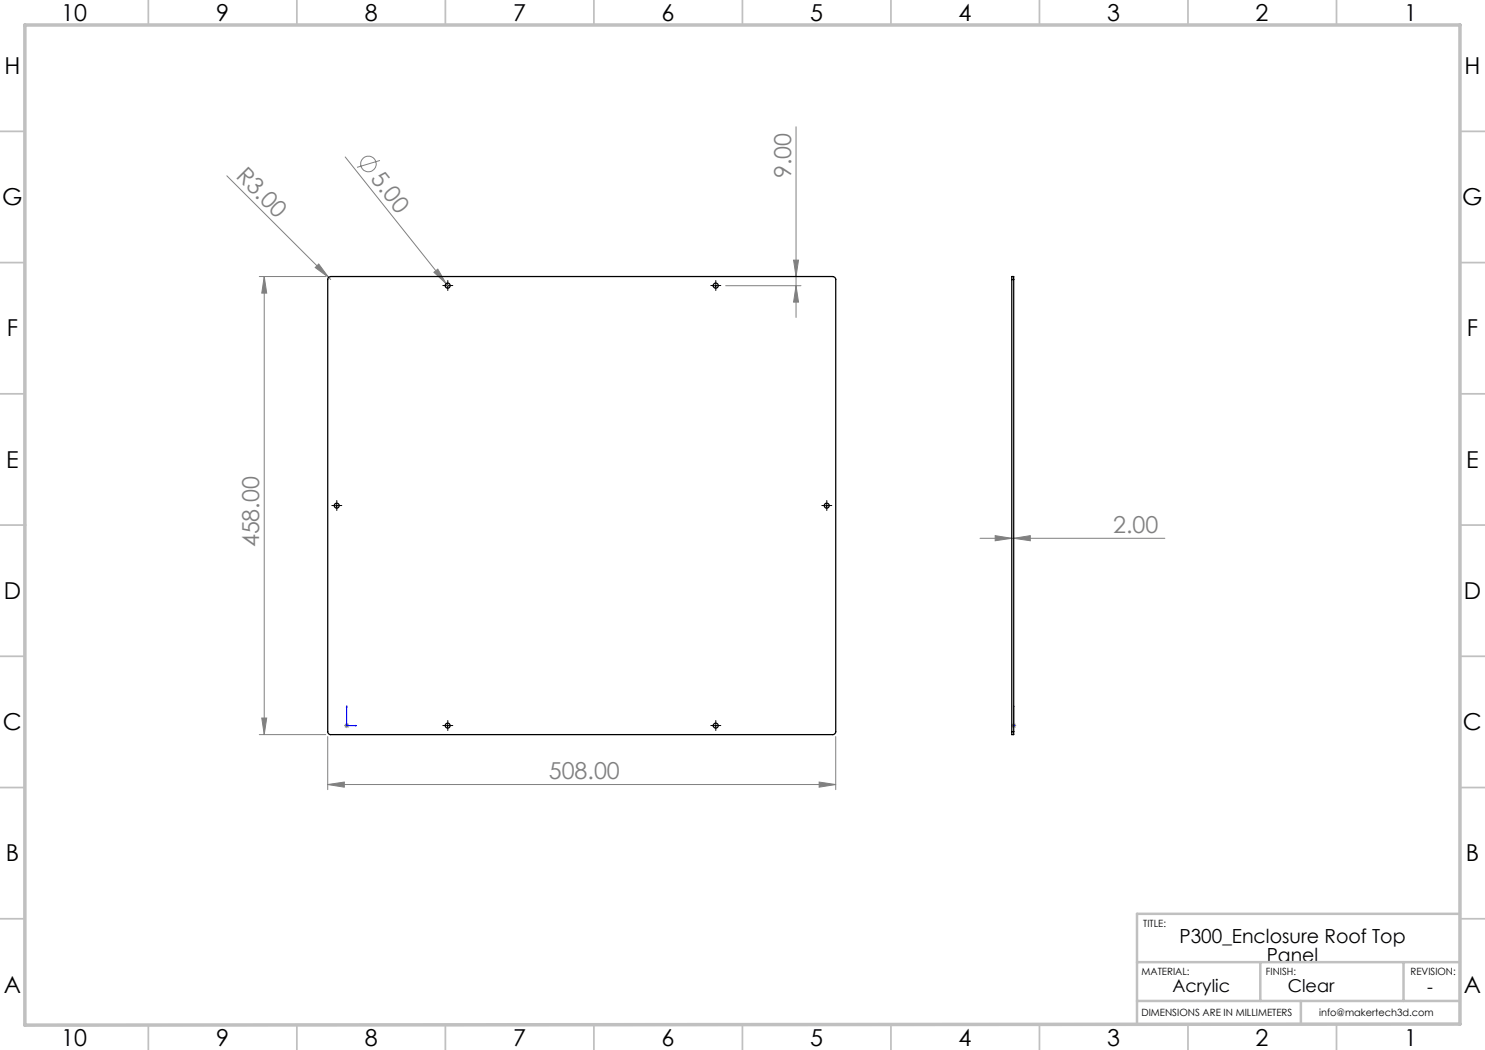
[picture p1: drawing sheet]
<svg xmlns="http://www.w3.org/2000/svg" width="297mm" height="210mm" viewBox="0 0 297 210" stroke-linecap="round" stroke-linejoin="round" font-family="sans-serif">
<g fill="none" stroke="#808080" stroke-width=".2">
<path d="M45.4 35.2l20.3 20.3M69 31.4l20.2 25.3M76 32.1l-4.6 1.4M159.2 25.4v38.1M51.9 55.3h13.3M52.8 55.3v91.6M52.8 55.3l.5 3.3h-.9zM63 53.5l.7-.7 2 2.7zM65.7 55.5l.4 .4M86.8 54.5l.8-.7 1.6 2.9zM89.2 56.7l.7 .8M145.1 57.1h15.1"/>
<path d="M158.7 52h1l-.5 3.3zM159.2 57.1l.5 3.3h-1zM196 107.7h37M199 107.1l3.4 .6-3.4 .5zM202.7 107.7l3.4-.6v1.1zM51.9 146.9h13.3M52.4 143.6h.9l-.5 3.3zM65.5 156.9l3.4-.5v1zM65.5 147.3v10.6M65.5 156.9h101.6M68.8 145.1h1.1M69 144.8l.7 .7"/>
<path d="M69.4 144.6v1M69.7 144.8l-.7 .7M163.8 156.4l3.3 .5-3.3 .5zM167.1 147.3v10.6M202.2 145.1h1M202.4 144.8l.7 .7M202.7 144.6v1M203.1 144.8l-.7 .7"/>
<circle cx="73.7" cy="32.8" r="1.55"/>
</g>
<path d="M69.4 141.2v.2h-.1zM69.4 141.2v3.9h1.9M71.1 145.1h.2zM202.7 145.1h.1M202.7 141.2v.2v-.2M202.7 141.2v3.9" fill="none" stroke="#00f" stroke-width=".2"/>
<g fill="none" stroke="#000" stroke-width=".2" stroke-dasharray="15.2 1.3 1.3 1.3">
<path d="M89.1 57.1h-.5M89.6 56.6v-.5M89.6 57.6v.5M90.1 57.1h.5M142.7 57.1h-.5M143.2 56.6v-.5M143.2 57.6v.5M143.7 57.1h.5M66.9 101.1h-.5M67.4 100.6v-.5M67.4 101.6v.5M67.9 101.1h.5"/>
<path d="M164.9 101.1h-.5M165.4 100.6v-.5M165.4 101.6v.5M165.9 101.1h.5M89.1 145.1h-.5M89.6 144.6v-.5M89.6 145.6v.5M90.1 145.1h.5M142.7 145.1h-.5M143.2 144.6v-.5M143.2 145.6v.5M143.7 145.1h.5"/>
</g>
<path d="M89 57.1h1M89.5 56.6v1M142.6 57.1h1.1M143.2 56.6v1M66.9 101.1h.9M67.3 100.6v1M164.9 101.1h.9M165.3 100.6v1M89 145.1h1M89.5 144.6v1M142.6 145.1h1.1M143.2 144.6v1" fill="none" stroke="#000" stroke-width=".2"/>
<g fill="none" stroke="#c0c0c0" stroke-width=".35">
<path d="M29.7 0v5M59.4 0v5M89.1 0v5M118.8 0v5M148.5 0v5M178.2 0v5M207.9 0v5M237.6 0v5M267.3 0v5M0 26.3h5M292 26.3h5M0 52.5h5"/>
<path d="M292 52.5h5M0 78.8h5M292 78.8h5M0 105h5M5 105h.1M292 105h.1M292 105h5M0 131.3h5M292 131.3h5M0 157.5h5M292 157.5h5M0 183.8h5"/>
<path d="M292 183.8h5M29.7 205v5M59.4 205v5M89.1 205v5M118.8 205v5M148.5 205h.1M148.5 205v5M178.2 205v5M207.9 205v5M237.6 205v5M267.3 205v5"/>
</g>
<path d="M227.4 192.4h64.6M252.1 192.4v7.8M280.7 192.4v7.8M292 182.8h-64.6v22M227.4 200.2h64.6M260.2 200.2v4.6" fill="none" stroke="#c0c0c0" stroke-width=".5"/>
<path d="M5 5h287v199.8l-287 .2z" fill="none" stroke="#c0c0c0" stroke-width=".7"/>
<g fill="#00f">
<path d="M202.7 141.2v.2z"/>
<path d="M71.1 145.1h.2zM69.4 141.2v.2h-.1z"/>
</g>
<g fill="#808080">
<path d="M86.8 54.5l.8-.7 1.6 2.9z"/>
<path d="M63 53.5l.7-.7 2 2.7z"/>
<path d="M163.8 156.4l3.3 .5-3.3 .5zM65.5 156.9l3.4-.5v1zM202.7 107.7l3.4-.6v1.1zM199 107.1l3.4 .6-3.4 .5z"/>
<path d="M159.2 57.1l.5 3.3h-1zM158.7 52h1l-.5 3.3z"/>
<path d="M52.8 55.3l.5 3.3h-.9zM52.4 143.6h.9l-.5 3.3z"/>
</g>
<g fill="none" stroke="#000" stroke-width=".25">
<path d="M65.8 55.4l.3-.1h100.4a.6 .6 0 0 1 .6 .6v90.4a.6 .6 0 0 1-.6 .6h-100.4a.6 .6 0 0 1-.6-.6v-90.5zM202.4 55.9v-.6h.3v.6M202.4 55.9h.3M202.4 55.9v90.4M202.7 55.9v90.4M202.4 146.3v.6h.3v-.6M202.4 146.3h.3"/>
<circle cx="89.5" cy="57.1" r=".51"/>
<circle cx="143.1" cy="57.1" r=".52"/>
<circle cx="67.3" cy="101.1" r=".5"/>
<circle cx="165.3" cy="101.1" r=".5"/>
<circle cx="89.5" cy="145.1" r=".5"/>
<circle cx="143.1" cy="145.1" r=".51"/>
</g>
<g font-size="4.7">
<text x="12.2" y="4.2">10</text>
<text x="43.2" y="4.2">9</text>
<text x="72.9" y="4.2">8</text>
<text x="102.6" y="4.2">7</text>
<text x="132.3" y="4.2">6</text>
<text x="162" y="4.2">5</text>
<text x="191.7" y="4.2">4</text>
<text x="221.4" y="4.2">3</text>
<text x="251.1" y="4.2">2</text>
<text x="280.8" y="4.2">1</text>
<text x=".9" y="14.8">H</text>
<text x="292.9" y="14.8">H</text>
<text x=".5" y="41">G</text>
<text x="292.4" y="41">G</text>
<text x="1.4" y="67.3">F</text>
<text x="293.4" y="67.3">F</text>
<text x="1.2" y="93.5">E</text>
<text x="293.2" y="93.5">E</text>
<text x=".8" y="119.8">D</text>
<text x="292.8" y="119.8">D</text>
<text x=".6" y="146">C</text>
<text x="292.6" y="146">C</text>
<text x="1.2" y="172.3">B</text>
<text x="293.2" y="172.3">B</text>
<text x=".8" y="198.5">A</text>
<text x="292.8" y="198.5">A</text>
<text x="12.2" y="209.2">10</text>
<text x="43.2" y="209.2">9</text>
<text x="72.9" y="209.2">8</text>
<text x="102.6" y="209.2">7</text>
<text x="132.3" y="209.2">6</text>
<text x="162" y="209.2">5</text>
<text x="191.7" y="209.2">4</text>
<text x="221.4" y="209.2">3</text>
<text x="251.1" y="209.2">2</text>
<text x="280.8" y="209.2">1</text>
</g>
<g font-size="4.7" fill="#808080">
<text x="47" y="35.4" transform="rotate(45 47 35.4)">R3.00</text>
<text x="74" y="35.8" transform="rotate(51 74 35.8)">5.00</text>
<text x="158.2" y="35.7" transform="rotate(-90 158.2 35.7)">9.00</text>
<text x="222.6" y="106.6">2.00</text>
<text x="51.9" y="109.5" transform="rotate(-90 51.9 109.5)">458.00</text>
<text x="109.8" y="155.9">508.00</text>
</g>
<g font-size="3.9">
<text x="235.9" y="188.6">P300_Enclosure Roof Top</text>
<text x="253.4" y="192.4">Panel</text>
</g>
<g font-size="3.5">
<text x="234.5" y="198.4">Acrylic</text>
<text x="257.6" y="198.4">Clear</text>
<text x="285.4" y="198.5">-</text>
</g>
<g font-size="2">
<text x="228.7" y="185.4">TITLE:</text>
<text x="228.3" y="195">MATERIAL:</text>
<text x="253.2" y="195">FINISH:</text>
<text x="282.1" y="195">REVISION:</text>
<text x="228.3" y="203.2">DIMENSIONS ARE IN MILLIMETERS</text>
<text x="263.8" y="203.2">info@makertech3d.com</text>
</g>
</svg>
